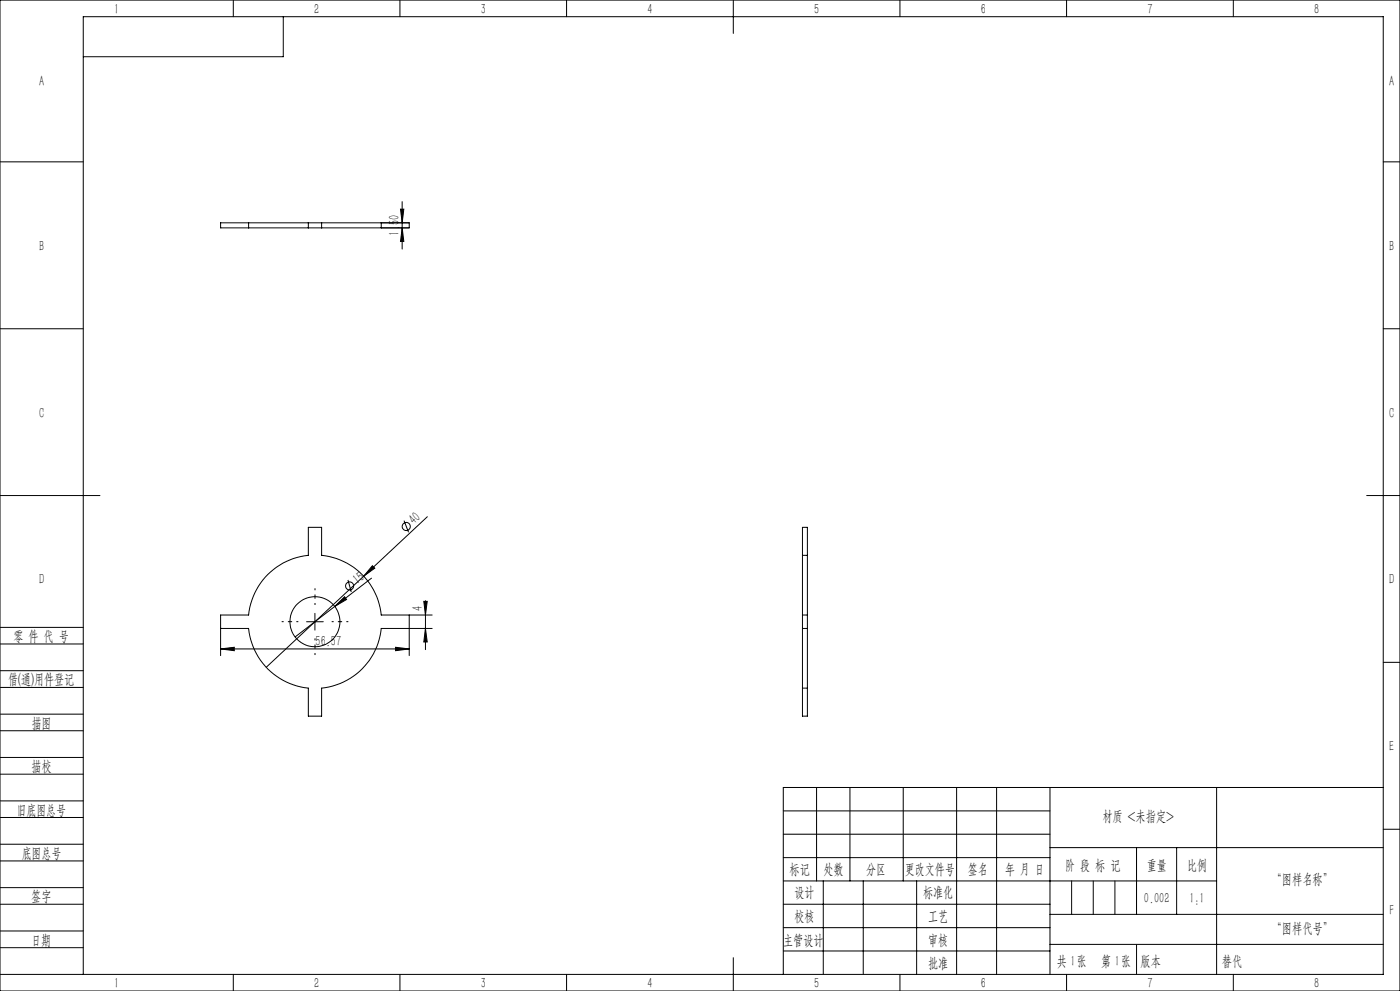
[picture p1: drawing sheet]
<svg xmlns="http://www.w3.org/2000/svg" width="420mm" height="297mm" viewBox="0 0 420 297" stroke-linecap="round" stroke-linejoin="round" font-family="sans-serif">
<g fill="none" stroke="#000" stroke-width=".3">
<path d="M0 0h420v297h-420zM70 0v5M85 5v12h-60M120 0v5M170 0v5M220 0v10M270 0v5M320 0v5M370 0v5M0 48.5h25M415 48.5h5M74.6 66.8h17.9"/>
<path d="M74.6 68.3h17.9M74.6 66.8h-8.4v1.5h8.4M74.6 66.8v1.5M92.5 66.8v1.5M92.5 66.8h4M92.5 68.3h4M96.5 66.8h17.9M96.5 68.3h17.9M96.5 66.8v1.5M114.4 66.8h8.4v1.5h-8.4M114.4 66.8v1.5M120.2 62.7h.9l-.5 4.1z"/>
<path d="M120.6 68.3l.5 4.1h-.9zM120.6 60.4v14.2M0 98.5h25M415 98.5h5M0 148.5h30M121.2 156l1.4 3.5M128.2 154.9l-19.1 17.8M410 148.5h10M104.4 173.8l1 3.6M109.1 172.7l-29.2 27.3M111.4 173.3l-11 8.4M111.7 169.5l.7 .8-3.3 2.4z"/>
<path d="M240.7 166.4v17.9M240.7 166.4v-8.4h1.5v8.4M240.7 166.4h1.5M242.2 166.4v17.9M0 193h25M0 188h25M66.2 188.3h8.4a20 20 0 0 0 17.9 17.9v8.4h4v-8.4a20 20 0 0 0 17.9-17.9h15.2M66.2 194.5l4.1-.5v1zM66.2 194.5h56.6M92 186.3h5M94.5 183.8v5M100.4 181.7l3-2.8 .6 .8z"/>
<path d="M100.4 181.7l-11.9 9.2M118.7 194l4.1 .5-4.1 .5zM122.8 184.3v12.2M127.1 180.2h1.1l-.6 4.1zM127.6 188.3l.6 4.1h-1.1zM127.6 180v14.7M129.6 184.3h-15.2a20 20 0 0 0-17.9-17.9v-8.4h-4v8.4a20 20 0 0 0-17.9 17.9h-8.4v12.2M240.7 188.3v17.9M240.7 188.3h1.5M240.7 184.3h1.5M240.7 184.3v4M242.2 188.3v17.9"/>
<path d="M242.2 184.3v4M415 198.5h5M0 206h25M0 201h25M0 219h25M0 214h25M240.7 206.2v8.4h1.5v-8.4M240.7 206.2h1.5M0 232h25M0 227h25M245 236v28M255 236v28"/>
<path d="M271 236v28M287 236v56M299 236v56M315 236v56M365 236v56M415 236h-180v56M0 245h25M0 240h25M0 258h25M0 253h25M235 243h80M235 250h80"/>
<path d="M235 257h80M315 254h100M341 254v20M353 254v20M415 248.5h5M0 271h25M0 266h25M0 279h25M235 271h80M235 264h130M235 278h80M247 264v28"/>
<path d="M259 264v28M275 264v28M315 274h100M0 284h25M0 292h415v-287h-390v287M70 292v5M120 292v5M170 292v5M220 287v10M235 285h80M270 292v5M315 283h100"/>
<path d="M320 292v5M370 292v5"/>
<circle cx="121.9" cy="157.8" r="1.21"/>
<circle cx="104.9" cy="175.6" r="1.21"/>
<circle cx="94.5" cy="186.3" r="7.5"/>
</g>
<path d="M89.5 186.3h-5M94.5 181.3v-5M94.5 191.3v5M99.5 186.3h5" fill="none" stroke="#000" stroke-width=".3" stroke-dasharray="30.5 1.3 1.3 1.3" stroke-dashoffset="29.9" stroke-linecap="butt"/>
<path d="M321.5 264v10M328 264v10M334.5 264v10M341 283v9" fill="none" stroke="#0a0605" stroke-width=".3"/>
<g fill="#000">
<path d="M111.7 169.5l.7 .8-3.3 2.4zM100.4 181.7l3-2.8 .6 .8z"/>
<path d="M118.7 194l4.1 .5-4.1 .5zM66.2 194.5l4.1-.5v1z"/>
<path d="M127.6 188.3l.6 4.1h-1.1zM127.1 180.2h1.1l-.6 4.1zM120.6 68.3l.5 4.1h-.9zM120.2 62.7h.9l-.5 4.1z"/>
</g>
<g font-size="4.4">
<text x="34.2" y="4.1">1</text>
<text x="94.2" y="4.1">2</text>
<text x="144.2" y="4.1">3</text>
<text x="194.2" y="4.1">4</text>
<text x="244.2" y="4.1">5</text>
<text x="294.2" y="4.1">6</text>
<text x="344.2" y="4.1">7</text>
<text x="394.2" y="4.1">8</text>
<text x="11.7" y="25.9">A</text>
<text x="416.7" y="25.9">A</text>
<text x="119.8" y="70.6" transform="rotate(-90 119.8 70.6)">1.50</text>
<text x="11.7" y="75.1">B</text>
<text x="416.7" y="75.1">B</text>
<text x="11.7" y="125.1">C</text>
<text x="416.7" y="125.1">C</text>
<text x="124.2" y="157.4" transform="rotate(-43 124.2 157.4)">40</text>
<text x="11.7" y="175.1">D</text>
<text x="107.3" y="175.4" transform="rotate(-38 107.3 175.4)">15</text>
<text x="416.7" y="175.1">D</text>
<text x="126.8" y="183.1" transform="rotate(-90 126.8 183.1)">4</text>
<text x="4" y="192">零 件 代 号</text>
<text x="94.7" y="193.6">56.57</text>
<text x="2.5" y="205.1">借(通)用件登记</text>
<text x="9.5" y="218.1">描图</text>
<text x="416.7" y="225.1">E</text>
<text x="9.5" y="231.1">描校</text>
<text x="5" y="244.2">旧底图总号</text>
<text x="330.7" y="246.2">材质 &lt;未指定&gt;</text>
<text x="6.5" y="257.2">底图总号</text>
<text x="236.9" y="261.9">标记</text>
<text x="247.1" y="261.9">处数</text>
<text x="259.9" y="261.9">分区</text>
<text x="271.5" y="261.9">更改文件号</text>
<text x="290.4" y="261.9">签名</text>
<text x="301.5" y="261.9">年 月 日</text>
<text x="319.5" y="260.6">阶 段 标 记</text>
<text x="344" y="260.6">重量</text>
<text x="356.1" y="260.6">比例</text>
<text x="238.3" y="268.9">设计</text>
<text x="276.9" y="268.9">标准化</text>
<text x="381.5" y="264.8">“图样名称”</text>
<text x="9.4" y="270.1">签字</text>
<text x="343.2" y="270.7">0.002</text>
<text x="356.8" y="270.7">1:1</text>
<text x="416.8" y="274.4">F</text>
<text x="238.3" y="276.1">校核</text>
<text x="278.4" y="276">工艺</text>
<text x="381.5" y="279.6">“图样代号”</text>
<text x="9.4" y="283.2">日期</text>
<text x="234.9" y="283.3">主管设计</text>
<text x="278.4" y="283.3">审核</text>
<text x="278.4" y="290.2">批准</text>
<text x="317.1" y="289.4">共 张</text>
<text x="321.1" y="289.4">1</text>
<text x="330.3" y="289.4">第 张</text>
<text x="334.5" y="289.4">1</text>
<text x="342.1" y="289.4">版本</text>
<text x="34.2" y="296.1">1</text>
<text x="94.2" y="296.1">2</text>
<text x="144.2" y="296.1">3</text>
<text x="194.2" y="296.1">4</text>
<text x="244.2" y="296.1">5</text>
<text x="294.2" y="296.1">6</text>
<text x="344.2" y="296.1">7</text>
<text x="394.2" y="296.1">8</text>
</g>
<text font-size="4.4" fill="#0a0605" x="366.6" y="289.4">替代</text>
</svg>
